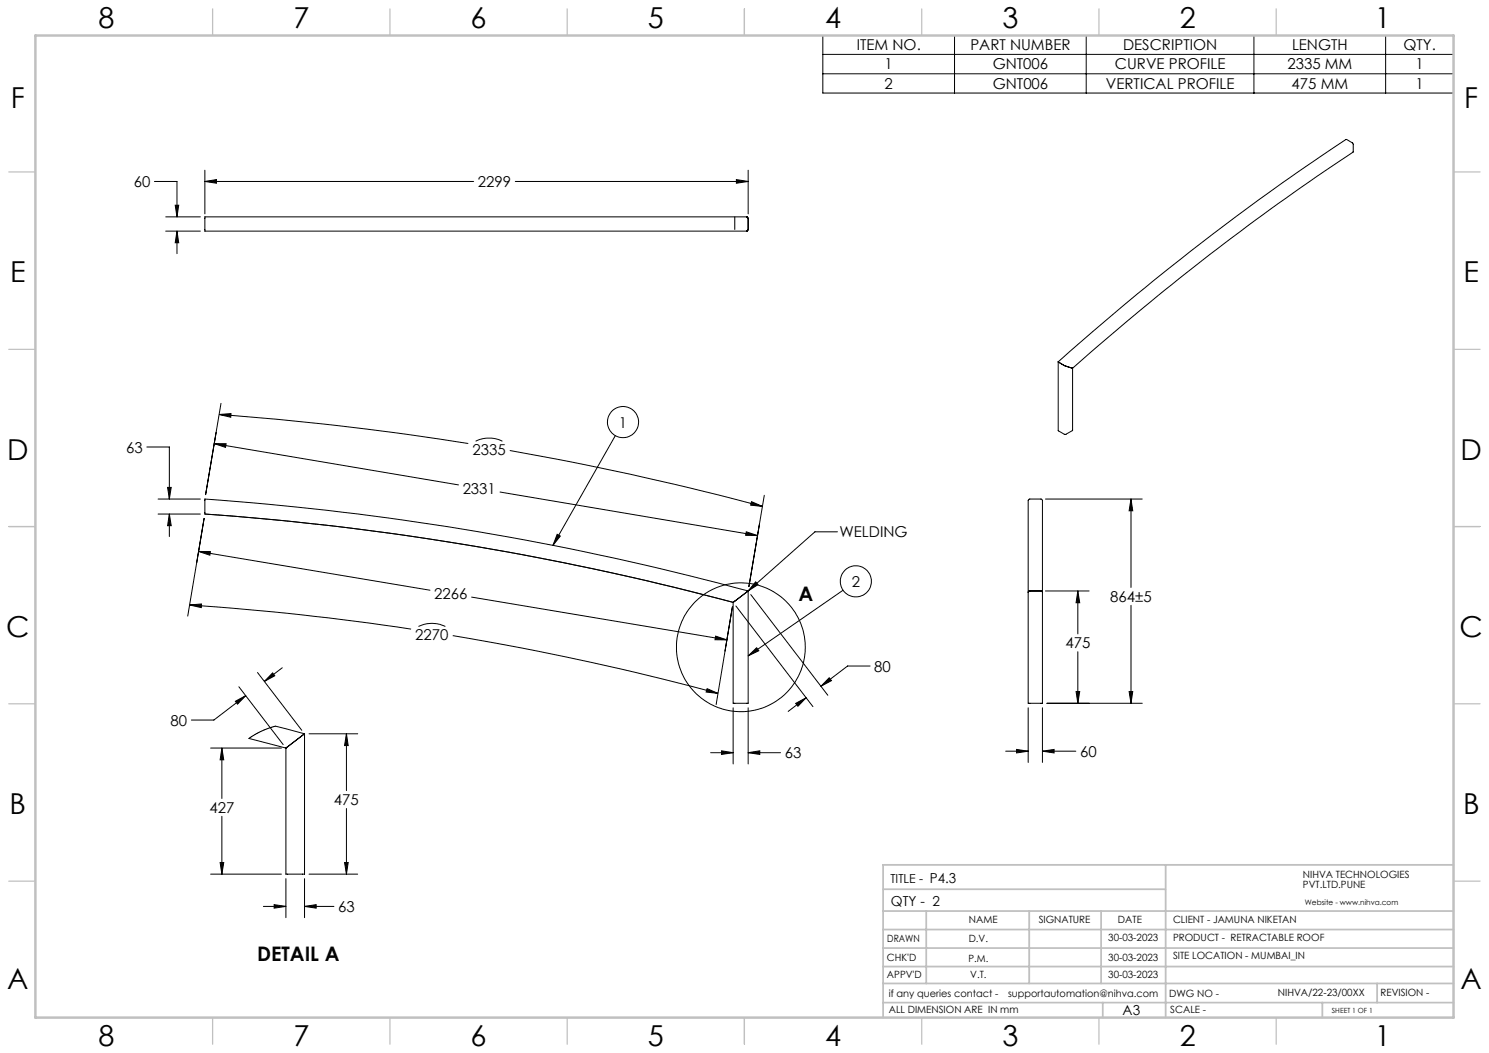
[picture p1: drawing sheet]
<svg xmlns="http://www.w3.org/2000/svg" width="420mm" height="297mm" viewBox="0 0 420 297" stroke-linecap="round" stroke-linejoin="round" font-family="sans-serif">
<g fill="none" stroke="#000" stroke-width=".28">
<path d="M232.1 10h177.9v16.2h-177.9zM232.1 15.3h177.9M269.2 10v16.2M306.4 10v16.2M353.7 10v16.2M390.8 10v16.2M232.1 20.8h177.9M43.6 51.2h6.3v10M49.4 57.9h1l-.5 3.3zM57.8 51.2l3.3-.5v1zM57.8 48v12.3M57.8 51.2h75.8"/>
<path d="M145.3 51.2h65.7M207.7 50.7l3.3 .5-3.3 .5zM211 48v12.3M46.7 61.2h9.8M46.7 65.2h9.8M49.9 65.2l.5 3.3h-1zM49.9 65.2v6.3M207.3 61.2v3.5M210.6 61.2l.4 .4M210.6 61.2h-152.8v4h152.8M210.6 61.2h.1M210.6 65.2h.1"/>
<path d="M211 64.7l-.4 .5M211 61.6v3.1M61.8 116.9l3.4-.2-.1 1zM61.8 116.9a828.8 828.8 0 0 1 70.3 8.2M62.3 113.8l-4.3 25.7 3-17.5M298.5 102.1a686.1 686.1 0 0 1 81.3-62.8l1.9 1.3v2.3a710.2 710.2 0 0 0-79.2 61M298.5 102.1h.1M298.5 102.1v19.4l1.8 1.1 2.2-1.2v-17.5M298.6 102.1l1.6 1M300.2 103.1l.5 .2M300.7 103.3l1.8 .6M41.4 126.1h6.4v14.7"/>
<path d="M47.3 137.5h1l-.5 3.3zM60.4 125.1l3.4 .1-.2 1zM60.4 125.1l68.9 11.7M134.2 124.5a8.5 8.5 0 0 1 7.5 0M141 138.8l72.7 12.3M143.8 127.1a818.4 818.4 0 0 1 71.3 15.7M173.6 122.9l-17.6 30.9M215.6 139.7l-4.4 25.7 3-17.5M44.6 140.8h11.9M44.6 145h11.9M47.8 145v6.3M47.8 145l.5 3.3h-1z"/>
<path d="M56 155.5l65.3 11M56 155.5l3.3 .1-.1 1zM57.6 146.2l-4.6 27.6M57.8 145a794.9 794.9 0 0 1 149 24.9M57.8 145v-4.2a801.7 801.7 0 0 1 153.2 25.9M57.8 145a800 800 0 0 1 149 24.9M157.2 150.7l.8 .5-2 2.6zM210.5 150l3.2 1.1-3.4-.1zM212 141.5l3.1 1.3-3.4-.3zM236.2 150h-6.3l-18.9 16.7M294.9 140.8h27.3M319 140.8l.5 3.3h-1z"/>
<path d="M319 140.8v24.9M53.5 170.6l3.3-.2v1zM53.5 170.6a750.3 750.3 0 0 1 62.5 6.8M118 176.7a8.6 8.6 0 0 1 7.6 0M127.7 179.3a785.9 785.9 0 0 1 74.8 16.3M133 168.4l72 12.1M201.9 179.4l3.1 1.1-3.3-.1zM206.6 171.2l-4.6 27.5M207.2 169.6l-.4 .3M207.3 169.6l-.5 .3M207.6 170.9l21.7 28.4M210.6 167l-3.4 2.6"/>
<path d="M211 166.7l-.4 .3M211 166.7v31.7h-4.2v-28.5M211.8 167.7l21.7 28.4M213.1 164.1l.7 .8-2.8 1.8zM237.8 166.5l-26.8 18.5M290 167v-25.8l.5-.4h3.1a.78 .78 0 0 1 .4 1.1v25.1M290 167v31.4h4v-31.4M290.5 166.7l-.5 .3M290.5 166.7h3.1M293.6 166.7l.4 .3M294.9 166.7h12.3M304 166.7l.6 3.3h-1.1z"/>
<path d="M304 166.7v12.1M319 170.7v27.7M66.4 197.8l2.9-1.6-2.3 2.4zM67.4 193.7l12.5 16.3M69.3 196.2l-9 6.9h-6.3M72.6 189.7l12.5 16.3M76.9 189.8l.6 .8-2.9 1.6zM79.6 188.3l-5 3.9M199.5 194.2l3 1.4-3.3-.4zM206.8 199.6v15.9M211 185l2.4-2.3 .6 .8zM211 199.6v15.9"/>
<path d="M224.4 198.4l3-1.6-2.3 2.4zM227.4 196.8l-5.1 3.9M233.9 191.2l.6 .8-2.9 1.6zM245.4 187.9h-6.3l-7.5 5.7M290 199.6v15.4M294 199.6v15.4M295.3 198.4h26.9M303.5 195h1.1l-.6 3.4zM304 183.8v14.6M318.5 195h1l-.5 3.4zM59.4 211h20M62.6 211l.5 3.3h-1z"/>
<path d="M62.6 211v14.2M85.3 207.4l-4.7 3.6M85.9 207l-8.3-2.2-3.9 1.4-3.5 2.1 10.4 2.7M85.9 207l-.6 .4M85.9 207v39.6h-5.3v-35.6M87.2 207h13.7M97.7 207l.5 3.3h-1zM97.7 207v16M200.4 212.3h6.4M203.5 211.8l3.3 .5-3.3 .5zM211 212.3l3.3-.5v1zM211 212.3h9.2"/>
<path d="M283.7 211.9h6.3M286.7 211.4l3.3 .5-3.3 .5zM294 211.9l3.3-.5v1zM294 211.9h9.5M62.6 230.3v16.3M97.7 228v18.6M59.4 246.6h20M62.1 243.3h1l-.5 3.3zM74.3 255.7h6.3M77.3 255.2l3.3 .5-3.3 .4zM80.6 247.8v11M85.9 255.7l3.3-.5v.9z"/>
<path d="M85.9 247.8v11M85.9 255.7h8.3M87.2 246.6h13.7M97.2 243.3h1l-.5 3.3z"/>
<circle cx="175.7" cy="119" r="4.4"/>
<circle cx="241.4" cy="164" r="4.4"/>
<circle cx="209" cy="182.6" r="18.2"/>
</g>
<g fill="none" stroke="#c0c0c0" stroke-width=".35">
<path d="M60 2.5v7.5M110 2.5v7.5M160 2.5v7.5M210 2.5v7.5M260 2.5v7.5M310 2.5v7.5M360 2.5v7.5M2.5 48.5h7.5M410 48.5h7.5M2.5 98.5h7.5M410 98.5h7.5M2.5 148.5h7.5"/>
<path d="M410 148.5h7.5M2.5 198.5h7.5M410 198.5h7.5M2.5 248.5h7.5M410 248.5h7.5M60 287v7.5M110 287v7.5M160 287v7.5M210 287v7.5M260 287v7.5M310 287v7.5M360 287v7.5"/>
</g>
<g fill="none" stroke="#c0c0c0" stroke-width=".5">
<path d="M249.1 257h160.9M249.1 250.8h79.7M261.3 257v20.4M290.3 257v20.4M310.6 257v20.4M328.8 243.9v43.1M410 243.9h-160.9v43.1M249.1 272.6h160.9M249.1 267.4h160.9M249.1 262.2h160.9M249.1 277.4h160.9M388.4 277.4v5.4"/>
<path d="M249.1 282.8h160.9M311 282.8v4.2M373 282.8v4.2"/>
</g>
<path d="M10 10h400v277h-400z" fill="none" stroke="#c0c0c0" stroke-width=".7"/>
<g fill="#000">
<path d="M213.1 164.1l.7 .8-2.8 1.8zM157.2 150.7l.8 .5-2 2.6zM211 185l2.4-2.3 .6 .8z"/>
<path d="M199.5 194.2l3 1.4-3.3-.4zM53.5 170.6l3.3-.2v1zM56 155.5l3.3 .1-.1 1zM201.9 179.4l3.1 1.1-3.3-.1zM47.3 137.5h1l-.5 3.3zM47.8 145l.5 3.3h-1z"/>
<path d="M224.4 198.4l3-1.6-2.3 2.4zM233.9 191.2l.6 .8-2.9 1.6zM203.5 211.8l3.3 .5-3.3 .5zM211 212.3l3.3-.5v1zM212 141.5l3.1 1.3-3.4-.3zM61.8 116.9l3.4-.2-.1 1zM210.5 150l3.2 1.1-3.4-.1zM60.4 125.1l3.4 .1-.2 1zM57.8 51.2l3.3-.5v1zM207.7 50.7l3.3 .5-3.3 .5zM49.4 57.9h1l-.5 3.3zM49.9 65.2l.5 3.3h-1zM304 166.7l.6 3.3h-1.1zM303.5 195h1.1l-.6 3.4zM319 140.8l.5 3.3h-1zM318.5 195h1l-.5 3.4zM286.7 211.4l3.3 .5-3.3 .5zM294 211.9l3.3-.5v1zM97.2 243.3h1l-.5 3.3zM97.7 207l.5 3.3h-1zM62.1 243.3h1l-.5 3.3zM62.6 211l.5 3.3h-1zM66.4 197.8l2.9-1.6-2.3 2.4zM76.9 189.8l.6 .8-2.9 1.6zM77.3 255.2l3.3 .5-3.3 .4zM85.9 255.7l3.3-.5v.9z"/>
</g>
<g font-size="8.1">
<text x="27.8" y="8">8</text>
<text x="82.8" y="8">7</text>
<text x="132.8" y="8">6</text>
<text x="182.8" y="8">5</text>
<text x="232.8" y="8">4</text>
<text x="282.8" y="8">3</text>
<text x="332.8" y="8">2</text>
<text x="387.8" y="8">1</text>
<text x="3" y="30.4">F</text>
<text x="413" y="30.4">F</text>
<text x="2.8" y="79.6">E</text>
<text x="412.8" y="79.6">E</text>
<text x="2" y="129.6">D</text>
<text x="412" y="129.6">D</text>
<text x="1.7" y="179.6">C</text>
<text x="411.7" y="179.6">C</text>
<text x="2.7" y="229.6">B</text>
<text x="412.7" y="229.6">B</text>
<text x="2" y="278.9">A</text>
<text x="412" y="278.9">A</text>
<text x="27.8" y="295">8</text>
<text x="82.8" y="295">7</text>
<text x="132.8" y="295">6</text>
<text x="182.8" y="295">5</text>
<text x="232.8" y="295">4</text>
<text x="282.8" y="295">3</text>
<text x="332.8" y="295">2</text>
<text x="387.8" y="295">1</text>
</g>
<g font-size="5.6">
<text x="225.2" y="169.5">A</text>
<text x="72.5" y="271.1">DETAIL A</text>
</g>
<g font-size="4.2">
<text x="241.7" y="14.2">ITEM NO.</text>
<text x="273.7" y="14.2">PART NUMBER</text>
<text x="316.8" y="14.2">DESCRIPTION</text>
<text x="364.4" y="14.2">LENGTH</text>
<text x="395.9" y="14.2">QTY.</text>
<text x="249.5" y="19.6">1</text>
<text x="280" y="19.6">GNT006</text>
<text x="314.5" y="19.6">CURVE PROFILE</text>
<text x="363.1" y="19.6">2335 MM</text>
<text x="399.3" y="19.6">1</text>
<text x="249.5" y="25">2</text>
<text x="280" y="25">GNT006</text>
<text x="312" y="25">VERTICAL PROFILE</text>
<text x="364.3" y="25">475 MM</text>
<text x="399.3" y="25">1</text>
<text x="37.7" y="52.8">60</text>
<text x="134.8" y="52.8">2299</text>
<text x="174.6" y="120.6">1</text>
<text x="35.6" y="127.7">63</text>
<text x="133.3" y="128.3">2335</text>
<text x="130.5" y="139.4">2331</text>
<text x="236.8" y="151.6">WELDING</text>
<text x="240.2" y="165.5">2</text>
<text x="122.5" y="169">2266</text>
<text x="313.2" y="169.8">864±5</text>
<text x="117.1" y="180.6">2270</text>
<text x="300.5" y="182.9">475</text>
<text x="246.6" y="189.4">80</text>
<text x="48.1" y="204.7">80</text>
<text x="221.4" y="213.9">63</text>
<text x="304.7" y="213.5">60</text>
<text x="94.2" y="227.1">475</text>
<text x="59.1" y="229.3">427</text>
<text x="95.4" y="257.2">63</text>
</g>
<g font-size="3.9">
<text x="251.3" y="255.4">QTY - 2</text>
<text x="316.7" y="286.4">A3</text>
</g>
<text font-size="3.5" x="251.2" y="249.1">TITLE - P4.3</text>
<g font-size="2.8">
<text x="367.5" y="247.7">NIHVA TECHNOLOGIES</text>
<text x="367.5" y="250.5">PVT.LTD.PUNE</text>
<text x="273.3" y="260.4">NAME</text>
<text x="293" y="260.4">SIGNATURE</text>
<text x="315.3" y="260.5">DATE</text>
<text x="330.9" y="260.5">CLIENT - JAMUNA NIKETAN</text>
<text x="250.3" y="265.7">DRAWN</text>
<text x="273.3" y="265.8">D.V.</text>
<text x="312.6" y="265.3">30-03-2023</text>
<text x="330.9" y="265.5">PRODUCT - RETRACTABLE ROOF</text>
<text x="250.2" y="271.1">CHK'D</text>
<text x="250.2" y="275.8">APPV'D</text>
<text x="273.2" y="271.2">P.M.</text>
<text x="273.7" y="275.9">V.T.</text>
<text x="312.6" y="271.1">30-03-2023</text>
<text x="312.6" y="275.8">30-03-2023</text>
<text x="330.9" y="270.6">SITE LOCATION - MUMBAI_IN</text>
<text x="250.7" y="281.1">if any queries contact -</text>
<text x="284.3" y="281.1">supportautomation@nihva.com</text>
<text x="329.8" y="281.3">DWG NO -</text>
<text x="360.5" y="281.1">NIHVA/22-23/00XX</text>
<text x="389.4" y="281.1">REVISION -</text>
<text x="250.7" y="285.6">ALL DIMENSION ARE IN mm</text>
<text x="330.1" y="285.7">SCALE -</text>
</g>
<text font-size="2.1" x="368.1" y="255.1">Website - www.nihva.com</text>
<text font-size="2" x="375.7" y="285.6">SHEET 1 OF 1</text>
</svg>
